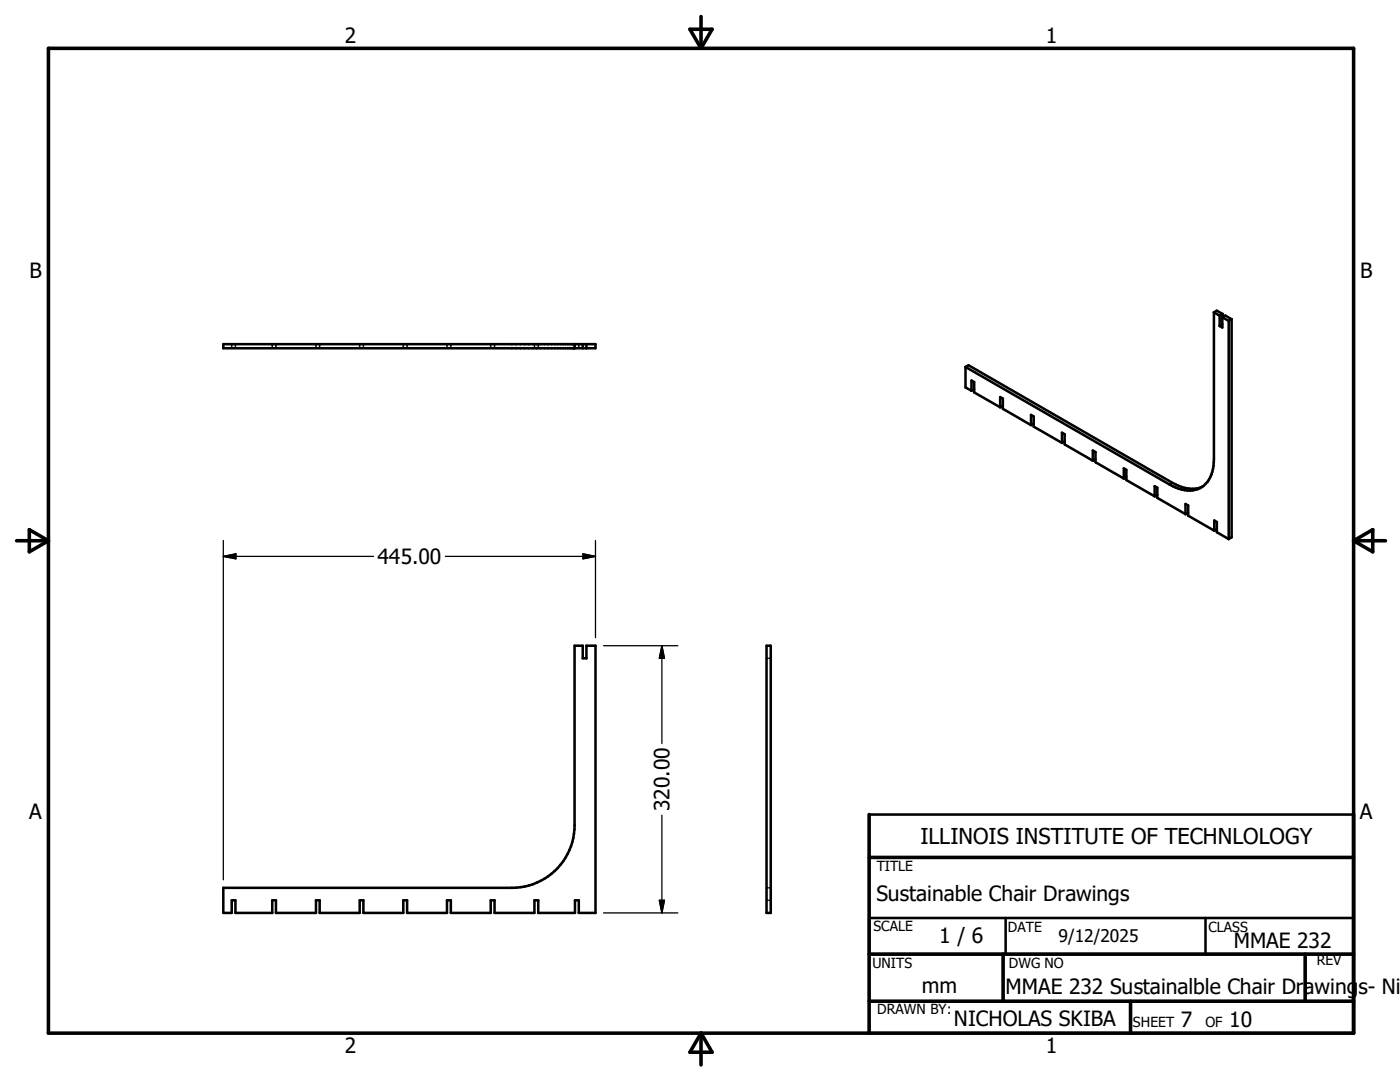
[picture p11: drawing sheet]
<svg xmlns="http://www.w3.org/2000/svg" width="279mm" height="216mm" viewBox="0 0 279 216" stroke-linecap="round" stroke-linejoin="round" font-family="sans-serif">
<g fill="none" stroke="#000" stroke-width=".51">
<path d="M44.6 68.7h74.2v.8h-74.2zM114.7 68.7v.8M116.3 68.7v.8M117 68.7v.8M192.7 73.2l.6-.3 40.7 23.4a6.7 6.7 0 0 0 6 .8M192.7 73.2v4.1l1.2 .7M193.9 78v-2.1l.5 .3v2.1l5.2 3M194.4 77.7l-.5 .3M242.3 62.3l.5-.3 1.2 .7M242.3 62.3l1.1 .7M242.3 62.3v29.3a6 6 0 0 1-3.3 6 6.9 6.9 0 0 1-5.6-.9l-40.7-23.5M243.4 63v2"/>
<path d="M243.9 64.7l-.5 .3M243.9 63.3v2l-.5-.3M243.9 63.3l.6-.3 1.3 .7M243.9 63.3l1.3 .7M244 62.7v.6M244 62.7l-.6 .3M245.2 64v43.6M245.8 63.7l-.6 .3M245.8 63.7v43.5l-.6 .4M199.6 81.3v-2.1l.5 .3v2.1l5.7 3.2M200.1 81l-.5 .3M205.8 84.8v-2l.5 .3v2l5.6 3.3"/>
<path d="M206.3 84.5l-.5 .3M211.9 88.4v-2.1l.6 .4v2l5.6 3.2M212.5 88.1l-.6 .3M218.1 91.9v-2l.5 .3v2l5.7 3.3M218.6 91.6l-.5 .3M224.3 95.5v-2l.5 .3v2l5.6 3.2M224.8 95.2l-.5 .3M230.4 99v-2l.6 .3v2l5.6 3.3M231 98.7l-.6 .3M236.6 102.6v-2l.5 .3v2l5.2 3M237.1 102.3l-.5 .3M242.3 105.9v-2l.5 .3v2l2.4 1.4"/>
<path d="M242.8 105.6l-.5 .3M153 128.8h.8v53.4h-.8zM44.6 177.2h57.6a12.5 12.5 0 0 0 12.5-12.5v-35.9h1.6v2.6h.7v-2.6h1.8v53.4h-3.3v-2.6h-.8v2.6h-7.3v-2.6h-.7v2.6h-8v-2.6h-.8v2.6h-7.9v-2.6h-.8v2.6h-8v-2.6h-.7v2.6h-8v-2.6h-.7v2.6h-8v-2.6h-.7v2.6h-8v-2.6h-.8v2.6h-7.3v-2.6h-.8v2.6h-1.6zM173.5 162.5h96.6M173.5 183.2h96.6v7.2h-96.6zM200.7 183.2v7.2M240.6 183.2v7.2M173.5 206.2h96.6"/>
</g>
<g fill="none" stroke="#000" stroke-width=".36">
<path d="M46.2 68.7v.3M46.2 69.2v.3M47 68.7v.3M47 69.2v.3M54.3 68.7v.3M54.3 69.2v.3M55.1 68.7v.3M55.1 69.2v.3M63.1 68.7v.3M63.1 69.2v.3M63.8 68.7v.3M63.8 69.2v.3"/>
<path d="M71.8 68.7v.3M71.8 69.2v.3M72.5 68.7v.3M72.5 69.2v.3M80.5 68.7v.3M80.5 69.2v.3M81.2 68.7v.3M81.2 69.2v.3M89.2 68.7v.3M89.2 69.2v.3M90 68.7v.3M90 69.2v.3"/>
<path d="M97.9 68.7v.3M97.9 69.2v.3M98.7 68.7v.3M98.7 69.2v.3M106.7 68.7v.3M106.7 69.2v.3M107.4 68.7v.3M107.4 69.2v.3M114.7 68.7v.3M114.7 69.2v.3M115.5 68.7v.3M115.5 69.2v.3"/>
<path d="M234 96.3l-.6 .4M153 131.4h.3M153.5 131.4h.3M153 177.2h.3M153 179.6h.3M153.5 177.2h.3M153.5 179.6h.3"/>
</g>
<g fill="none" stroke="#000" stroke-width=".71">
<path d="M9.7 9.6h260.4v196.6h-260.4zM137.7 5.8h4.4l-2.2 3.8zM139.9 3.3v6.3M3.3 107.9h6.4M5.8 105.7l3.9 2.2-3.9 2.2zM270.1 107.9h6.4M270.1 107.9l3.9-2.2v4.4zM173.5 171.1h96.6M173.5 162.5v43.7M173.5 190.4h96.6M173.5 199.8h96.6M200.2 190.4v9.4"/>
<path d="M225.6 199.8v6.4M260.5 190.4v9.4M139.9 206.2v6.3M139.9 206.2l2.2 3.8h-4.4z"/>
</g>
<path d="M44.6 111h29.9M44.6 111l2.5-.5v1zM44.6 107.8v67.8M88.9 111h29.9M116.3 110.5l2.5 .5-2.5 .5zM118.8 107.8v19.4M120.4 128.8h14.9M132.1 128.8v19.5M132.1 128.8l.5 2.6h-1zM131.6 179.6h1l-.5 2.6zM132.1 162.7v19.5M120.4 182.2h14.9" fill="none" stroke="#000" stroke-width=".25"/>
<path d="M44.6 111l2.5-.5v1zM116.3 110.5l2.5 .5-2.5 .5zM132.1 128.8l.5 2.6h-1zM131.6 179.6h1l-.5 2.6z" fill="#000" stroke="#000" stroke-width=".25"/>
<text font-size="4.4" x="183.7" y="168.4">ILLINOIS INSTITUTE OF TECHNLOLOGY</text>
<g font-size="4.2">
<text x="68.8" y="8.7">2</text>
<text x="208.7" y="8.7">1</text>
<text x="5.9" y="55.5">B</text>
<text x="271.4" y="55.5">B</text>
<text x="75.4" y="112.5">445.00</text>
<text x="133.6" y="161.8" transform="rotate(-90 133.6 161.8)">320.00</text>
<text x="5.8" y="163.4">A</text>
<text x="271.4" y="163.4">A</text>
<text x="174.9" y="179.7">Sustainable Chair Drawings</text>
<text x="187.5" y="188.3">1 / 6</text>
<text x="246.2" y="189.2">MMAE 232</text>
<text x="184" y="198.2">mm</text>
<text x="200.7" y="198.4">MMAE 232 Sustainalble Chair Drawings- Ni</text>
<text x="190.4" y="204.7">NICHOLAS SKIBA</text>
<text x="235.7" y="205">7</text>
<text x="245.3" y="205">10</text>
<text x="68.8" y="210.2">2</text>
<text x="208.7" y="210.2">1</text>
</g>
<text font-size="3.5" x="211.2" y="187.9">9/12/2025</text>
<g font-size="2.8">
<text x="175" y="173.8">TITLE</text>
<text x="174.3" y="185.8">SCALE</text>
<text x="201.2" y="186">DATE</text>
<text x="241.2" y="186">CLASS</text>
<text x="174.1" y="193.2">UNITS</text>
<text x="201.3" y="193.2">DWG NO</text>
<text x="262.8" y="192.6">REV</text>
<text x="175.1" y="202.4">DRAWN BY:</text>
<text x="226.1" y="205">SHEET</text>
<text x="240.6" y="205">OF</text>
</g>
</svg>
